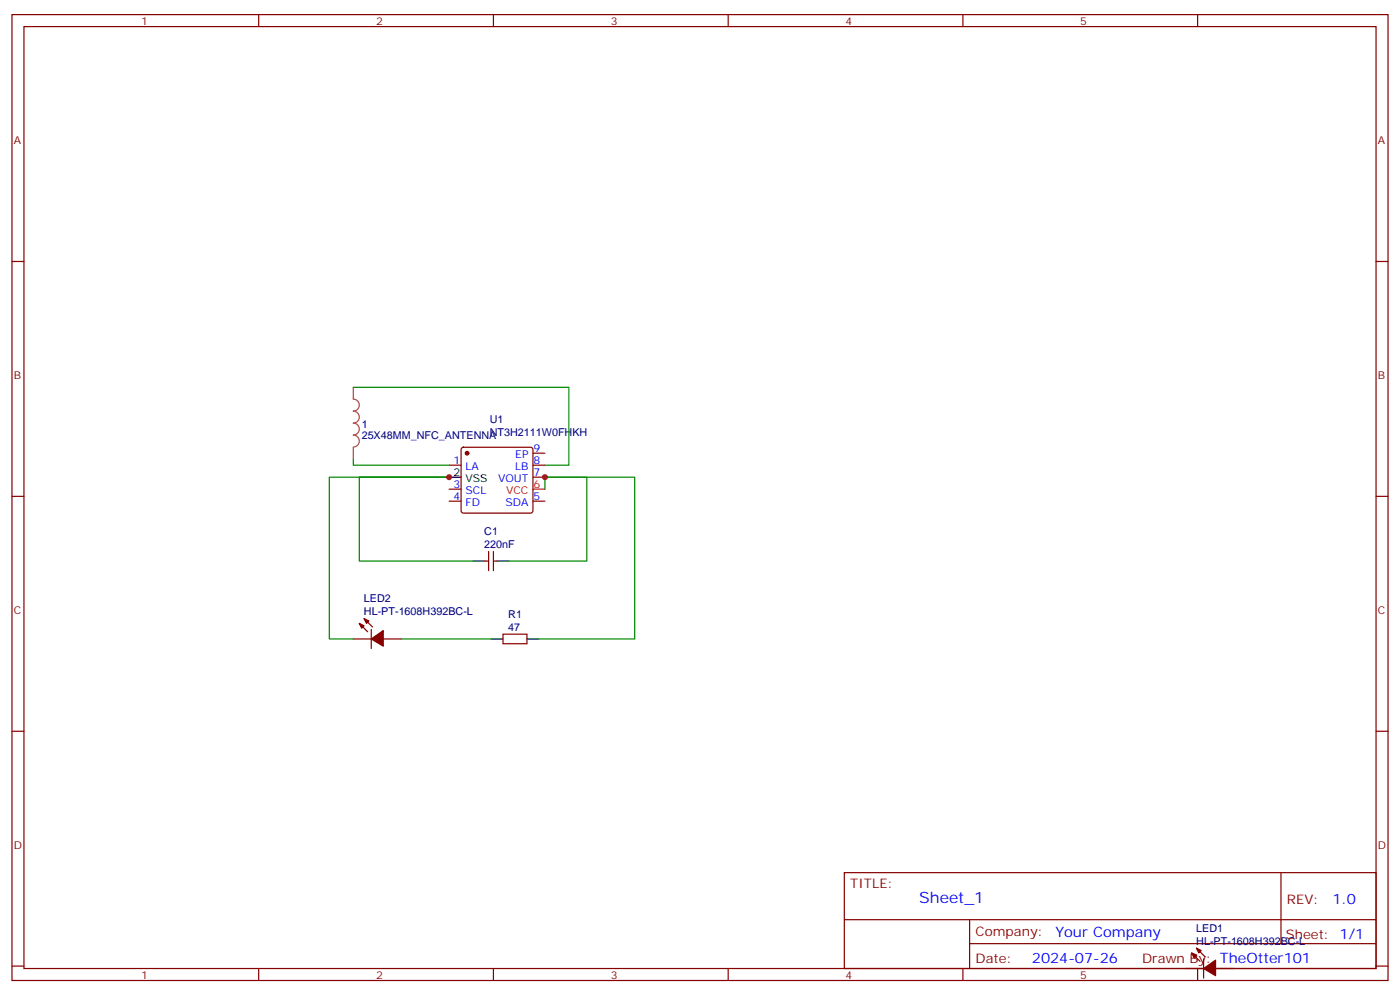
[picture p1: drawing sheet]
<svg xmlns="http://www.w3.org/2000/svg" width="412mm" height="293mm" viewBox="0 0 412 293" stroke-linecap="round" stroke-linejoin="round" font-family="sans-serif">
<g fill="none" stroke="#870000" stroke-width=".35">
<path d="M3.5 4.3h405.4v284.3h-405.4zM7.1 7.8h398.2v277.3h-398.2zM76.2 4.3v3.5M145.3 4.3v3.5M214.5 4.3v3.5M283.6 4.3v3.5M352.8 4.3v3.5M3.5 77h3.6M405.3 77h3.6M132.3 136.9h3.5M136.1 131.9l.4-.2h19.8l.5 .2 .2 .5v18l-.2 .5-.5 .2h-19.8l-.5-.3-.2-.4v-18zM157 133.4h3.5"/>
<path d="M157 136.9h3.5M3.5 146.1h3.6M132.3 147.5h3.5M132.3 144h3.5M157 140.5h3.5M157 147.5h3.5M405.3 146.1h3.6M142.9 165.2h1M143.9 162.3v5.7M145.3 162.3v5.7M145.3 165.2h1.1M104.1 188.1h5.3"/>
<path d="M105.8 183.5l2.5 2.5M107.2 182.1l2.5 2.5M109.4 185.3v5.6M112.9 188.1h5.3M148.2 186.7h7v2.8h-7zM3.5 215.3h3.6M405.3 215.3h3.6M248.7 256.9h156.6v28.2h-156.6zM377.3 256.9v20.9M248.7 270.7h156.5M285.6 277.8h119.6M285.6 270.7v14.2"/>
<path d="M352.4 279.1l2.5 2.5M3.5 284.4h3.6M76.2 285.1v3.5M145.3 285.1v3.5M214.5 285.1v3.5M283.6 285.1v3.5M349.2 285.1h5.3M351 280.5l2.5 2.5M352.8 285.1v3.5M354.5 282.3v5.6M358.1 285.1h5.3M405.3 284.4h3.6"/>
</g>
<path d="M157 144h3.5" fill="none" stroke="#f00" stroke-width=".35"/>
<path d="M132.3 140.5h3.5M139.3 165.2h3.6M146.4 165.2h3.5M144.6 188.1h3.6M155.2 188.1h3.5" fill="none" stroke="#000" stroke-width=".35"/>
<g fill="#870000" stroke="#870000" stroke-width=".35">
<path d="M351 280.5l1.4 .7-.7 .7z"/>
<path d="M352.4 279.1l1.4 .7-.7 .7z"/>
<path d="M354.5 285.1l3.6-2.5v4.6z"/>
<path d="M105.8 183.5l1.4 .7-.7 .7z"/>
<path d="M107.2 182.1l1.5 .7-.8 .7z"/>
<path d="M109.4 188.1l3.5-2.5v4.6z"/>
<circle cx="137.6" cy="133.4" r=".53"/>
</g>
<path d="M104.1 114v3.5a1.76 1.76 0 0 1 1.7 1.8 1.76 1.76 0 0 1-1.7 1.7 1.76 1.76 0 0 1 1.7 1.8 1.76 1.76 0 0 1-1.7 1.7 1.76 1.76 0 0 1 1.7 1.8 1.76 1.76 0 0 1-1.7 1.8 1.76 1.76 0 0 1 1.7 1.7 1.76 1.76 0 0 1-1.7 1.8M104.1 131.7v3.5" fill="none" stroke="#a64a4a" stroke-width=".35"/>
<path d="M104.1 114h63.5v22.9h-7.1M104.1 135.2v1.7h28.2M160.5 144v-3.5h12.4v24.7h-23M160.5 140.5h26.5v47.6h-28.3M139.3 165.2h-33.5v-24.7h26.5h-35.3v47.6h7.1M118.2 188.1h26.4" fill="none" stroke="#008700" stroke-width=".35"/>
<g fill="#c00">
<circle cx="160.5" cy="140.5" r=".88"/>
<circle cx="132.3" cy="140.5" r=".88"/>
</g>
<text font-size="4.6" fill="#00f" x="270.8" y="265.9">Sheet_1</text>
<g font-size="4.2" fill="#00f">
<text x="392.5" y="266.2">1.0</text>
<text x="310.9" y="275.7">Your Company</text>
<text x="304" y="283.5">2024-07-26</text>
<text x="359.4" y="283.4">TheOtter101</text>
</g>
<g font-size="3.9" fill="#800">
<text x="250.5" y="261.5">TITLE:</text>
<text x="379.1" y="266.2">REV:</text>
<text x="287.4" y="275.7">Company:</text>
<text x="378.7" y="276.3">Sheet: 1/1</text>
<text x="287.4" y="283.4">Date:</text>
<text x="336.4" y="283.4">Drawn By:</text>
</g>
<g font-size="3.2" fill="#800">
<text x="41.6" y="7.3">1</text>
<text x="110.8" y="7.3">2</text>
<text x="179.9" y="7.3">3</text>
<text x="249.1" y="7.3">4</text>
<text x="318.2" y="7.3">5</text>
<text x="4.1" y="42.4">A</text>
<text x="405.9" y="42.4">A</text>
<text x="4.1" y="111.5">B</text>
<text x="405.9" y="111.5">B</text>
<text x="4.1" y="180.7">C</text>
<text x="405.9" y="180.7">C</text>
<text x="4.1" y="249.8">D</text>
<text x="405.9" y="249.8">D</text>
<text x="41.6" y="288.1">1</text>
<text x="110.8" y="288.1">2</text>
<text x="179.9" y="288.1">3</text>
<text x="249.1" y="288.1">4</text>
<text x="318.2" y="288.1">5</text>
</g>
<g font-size="3.2" fill="#000080">
<text x="106.5" y="125.9">1</text>
<text x="144.3" y="124.5">U1</text>
<text x="106.5" y="129.3">25X48MM_NFC_ANTENNA</text>
<text x="144.3" y="128.2">NT3H2111W0FHKH</text>
<text x="142.7" y="161.3">220nF</text>
<text x="142.7" y="157.6">C1</text>
<text x="107.2" y="177.3">LED2</text>
<text x="107.2" y="181">HL-PT-1608H392BC-L</text>
<text x="149.7" y="185.6">47</text>
<text x="149.7" y="181.9">R1</text>
<text x="352.4" y="274.3">LED1</text>
<text x="352.4" y="278.1">HL-PT-1608H392BC-L</text>
</g>
<g font-size="3.2" fill="#00f">
<text x="133.6" y="136.6">1</text>
<text x="151.8" y="134.8">EP</text>
<text x="157.2" y="133.1">9</text>
<text x="157.2" y="136.6">8</text>
<text x="133.6" y="143.7">3</text>
<text x="137.1" y="138.4">LA</text>
<text x="146.7" y="141.9">VOUT</text>
<text x="151.7" y="138.4">LB</text>
<text x="157.2" y="140.1">7</text>
<text x="133.6" y="147.2">4</text>
<text x="137.1" y="148.9">FD</text>
<text x="137.1" y="145.4">SCL</text>
<text x="148.9" y="148.9">SDA</text>
<text x="157.2" y="147.2">5</text>
</g>
<g font-size="3.2">
<text x="133.6" y="140.1">2</text>
<text x="137.1" y="141.9">VSS</text>
</g>
<g font-size="3.2" fill="#f00">
<text x="157.2" y="143.7">6</text>
<text x="149.1" y="145.4">VCC</text>
</g>
</svg>
